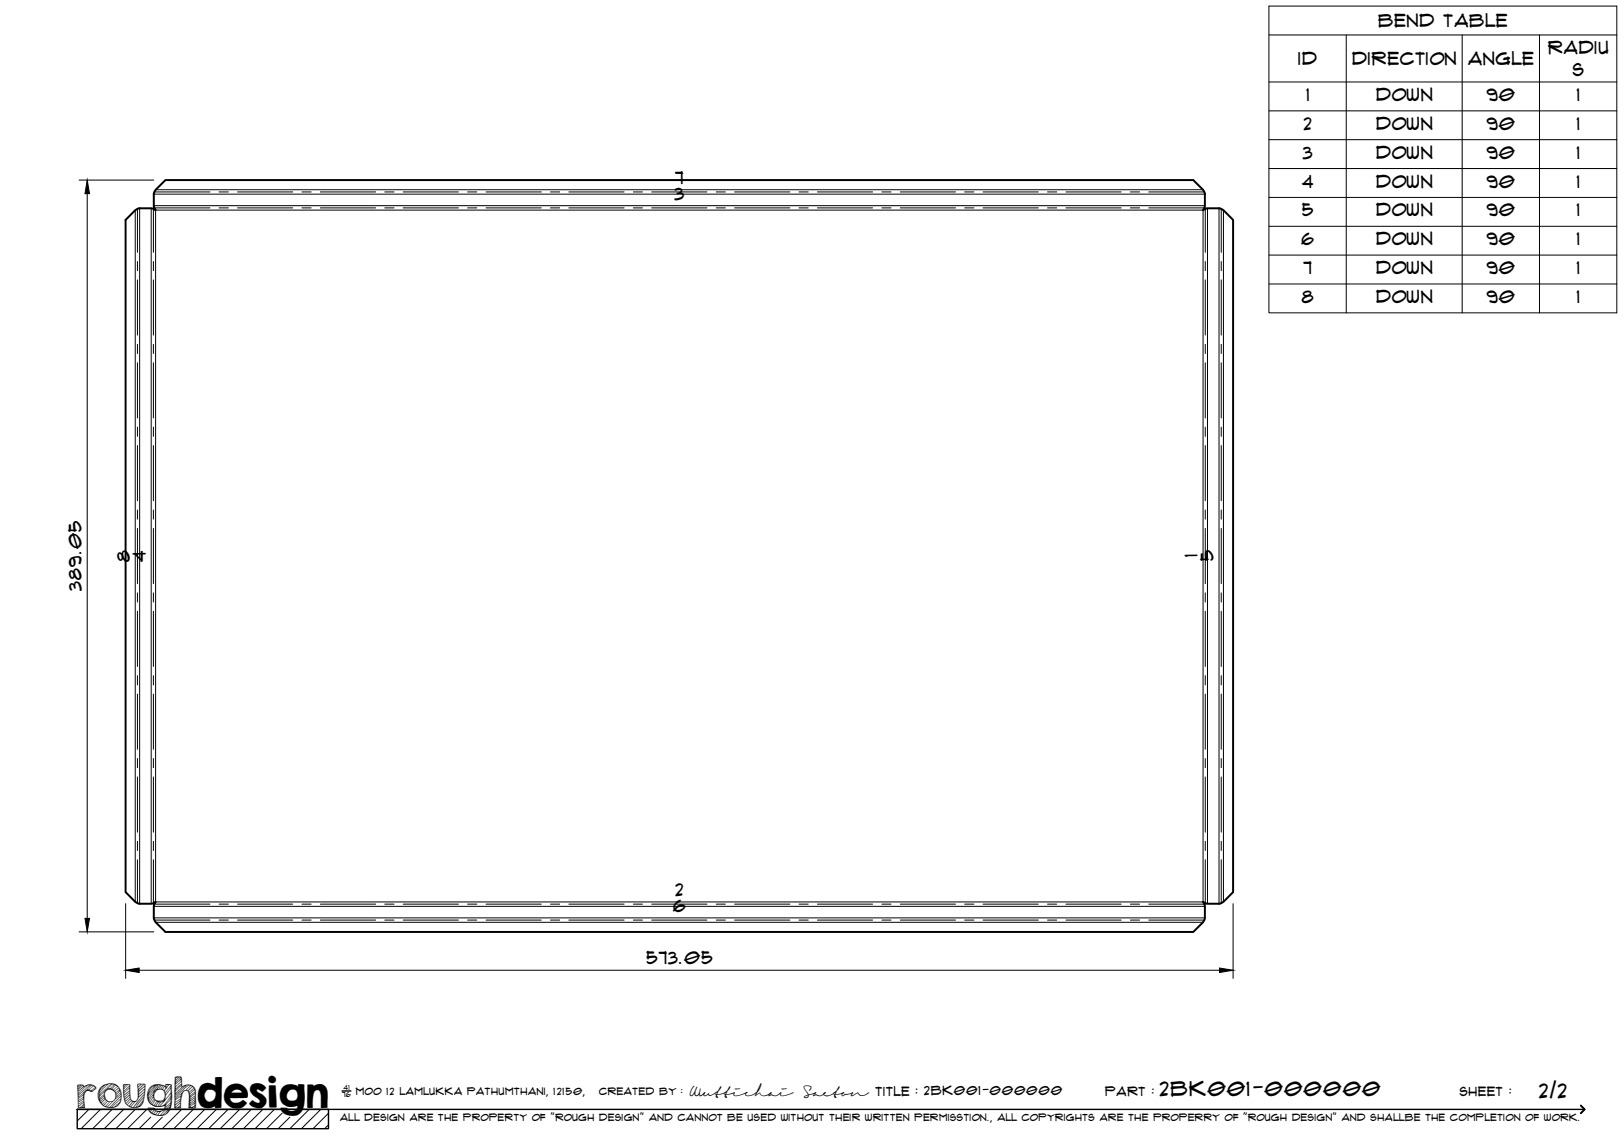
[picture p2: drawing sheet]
<svg xmlns="http://www.w3.org/2000/svg" width="420mm" height="297mm" viewBox="0 0 420 297" stroke-linecap="round" stroke-linejoin="round" font-family="sans-serif">
<!-- layer: Visible -->
<path d="M35 54.4l1-.5h3.3l1 .5-.5-1 .1-3.6 .4-.7 2.5-2.5h265.9l2.5 2.5 .5 .7v3.6l-.5 1 1.1-.5 3.5 .1 .7 .4 2.5 2.5v173.9l-2.5 2.5-.7 .5h-3.5l-1-.5 .4 1.1v3.5l-.5 .7-2.5 2.5h-265.9l-2.5-2.5-.4-.7-.1-3.5 .5-1-1 .4h-3.6l-.7-.5-2.5-2.5v-173.9z" fill="none" stroke="#000" stroke-width=".51"/>
<!-- layer: Bend Center -->
<g fill="none" stroke="#000" stroke-width=".26">
<path d="M35.6 54v11.3M39.7 54v11.3M39.9 53.8h14.4M39.9 49.7h14.4M56.7 53.8h2.4M56.7 49.7h2.4M61.4 53.8h14.3M61.4 49.7h14.3M78.1 53.8h2.4M78.1 49.7h2.4M82.9 53.8h14.3M82.9 49.7h14.3"/>
<path d="M99.5 53.8h2.4M99.5 49.7h2.4M104.3 53.8h14.3M104.3 49.7h14.3M121 53.8h2.4M121 49.7h2.4M125.8 53.8h14.2M125.8 49.7h14.2M142.4 53.8h2.4M142.4 49.7h2.4M147.2 53.8h14.3M147.2 49.7h14.3"/>
<path d="M163.9 53.8h2.3M163.9 49.7h2.3M168.6 53.8h14.3M168.6 49.7h14.3M185.3 53.8h2.4M185.3 49.7h2.4M190.1 53.8h14.2M190.1 49.7h14.2M206.7 53.8h2.4M206.7 49.7h2.4M211.5 53.8h14.3M211.5 49.7h14.3"/>
<path d="M228.2 53.8h2.3M228.2 49.7h2.3M232.9 53.8h14.3M232.9 49.7h14.3M249.6 53.8h2.4M249.6 49.7h2.4M254.3 53.8h14.3M254.3 49.7h14.3M271 53.8h2.4M271 49.7h2.4M275.8 53.8h14.3M275.8 49.7h14.3"/>
<path d="M292.4 53.8h2.4M292.4 49.7h2.4M297.2 53.8h14.4M297.2 49.7h14.4M311.8 54v11.3M316 54v11.3M35.6 67.7v2.3M35.6 72.4v14.3M39.7 67.7v2.3M39.7 72.4v14.3M311.8 67.7v2.3M311.8 72.4v14.3"/>
<path d="M316 67.7v2.3M316 72.4v14.3M35.6 89.1v2.4M35.6 93.9v14.2M39.7 89.1v2.4M39.7 93.9v14.2M311.8 89.1v2.4M311.8 93.9v14.2M316 89.1v2.4M316 93.9v14.2M35.6 110.5v2.4M35.6 115.3v14.3"/>
<path d="M39.7 110.5v2.4M39.7 115.3v14.3M311.8 110.5v2.4M311.8 115.3v14.3M316 110.5v2.4M316 115.3v14.3M35.6 132v2.3M35.6 136.7v14.3M39.7 132v2.3M39.7 136.7v14.3M311.8 132v2.3M311.8 136.7v14.3"/>
<path d="M316 132v2.3M316 136.7v14.3M35.6 153.4v2.4M35.6 158.2v14.3M39.7 153.4v2.4M39.7 158.2v14.3M311.8 153.4v2.4M311.8 158.2v14.3M316 153.4v2.4M316 158.2v14.3M35.6 174.8v2.4M35.6 179.6v14.3"/>
<path d="M39.7 174.8v2.4M39.7 179.6v14.3M311.8 174.8v2.4M311.8 179.6v14.3M316 174.8v2.4M316 179.6v14.3M35.6 196.3v2.3M39.7 196.3v2.3M311.8 196.3v2.3M316 196.3v2.3M35.6 201v14.3M35.6 217.7v2.4"/>
<path d="M39.7 201v14.3M39.7 217.7v2.4M311.8 201v14.3M311.8 217.7v2.4M316 201v14.3M316 217.7v2.4M35.6 222.4v11.3M39.7 222.4v11.3M39.9 233.9h14.4M39.9 238.1h14.4M56.7 233.9h2.4M56.7 238.1h2.4"/>
<path d="M61.4 233.9h14.3M61.4 238.1h14.3M78.1 233.9h2.4M78.1 238.1h2.4M82.9 233.9h14.3M82.9 238.1h14.3M99.5 233.9h2.4M99.5 238.1h2.4M104.3 233.9h14.3M104.3 238.1h14.3M121 233.9h2.4M121 238.1h2.4"/>
<path d="M125.8 233.9h14.2M125.8 238.1h14.2M142.4 233.9h2.4M142.4 238.1h2.4M147.2 233.9h14.3M147.2 238.1h14.3M163.9 233.9h2.3M163.9 238.1h2.3M168.6 233.9h14.3M168.6 238.1h14.3M185.3 233.9h2.4M185.3 238.1h2.4"/>
<path d="M190.1 233.9h14.2M190.1 238.1h14.2M206.7 233.9h2.4M206.7 238.1h2.4M211.5 233.9h14.3M211.5 238.1h14.3M228.2 233.9h2.3M228.2 238.1h2.3M232.9 233.9h14.3M232.9 238.1h14.3M249.6 233.9h2.4M249.6 238.1h2.4"/>
<path d="M254.3 233.9h14.3M254.3 238.1h14.3M271 233.9h2.4M271 238.1h2.4M275.8 233.9h14.3M275.8 238.1h14.3M292.4 233.9h2.4M292.4 238.1h2.4M297.2 233.9h14.4M297.2 238.1h14.4M311.8 222.4v11.3M316 222.4v11.3"/>
</g>
<!-- layer: Visible Narrow -->
<g fill="none" stroke="#000" stroke-width=".26">
<path d="M35 54.4v178.9M36.1 53.9v179.9M39.1 53.9v179.9M39.8 50.2h271.9M39.8 53.2h271.9M40.3 54.4v178.9M40.3 49.1h270.9M40.3 54.4h270.9M311.3 54.4v178.9l-271 .1M312.4 53.9v179.9M315.4 53.9v179.9M316.5 54.4v178.9"/>
<path d="M39.8 237.5h271.9M39.8 234.5h271.9M40.3 238.6h270.9"/>
</g>
<!-- layer: TitleBlock -->
<path d="M20 287h65v5h-65zM20 287h390M88.5 282.3h2.3" fill="none" stroke="#000" stroke-width=".36"/>
<path d="M409 286.1l1 .9-1 1" fill="none" stroke="#000" stroke-width=".51"/>
<g fill="none" stroke="#000" stroke-width=".26">
<path d="M23 287l-3 3.1M26 287l-5 5M29 287l-5 5M32 287l-5 5M35 287l-5 5M38 287l-5 5M39 289.1l-3 2.9M42 289.1l-3 2.9M47 287l-5 5M50 287l-5 5M53 287l-5 5M56 287l-5 5"/>
<path d="M59 287l-5 5M62 287l-5 5M65 287l-5 5M68 287l-5 5M71 287l-5 5M73 288l-4 4M75 289.1l-3 2.9M80 287l-5 5M83 287l-5 5M85 288l-4 4M85 291l-1 1"/>
</g>
<!-- layer: Bend Tables -->
<g fill="none" stroke="#000" stroke-width=".26">
<path d="M328.3 1.6h90v79.3h-90zM328.3 9h90M348.3 9v71.9M378.3 9v71.9M398.3 9v71.9M328.3 21.2h90M328.3 28.7h90M328.3 36.1h90M328.3 43.6h90M328.3 51.1h90M328.3 58.6h90M328.3 66h90"/>
<path d="M328.3 73.5h90"/>
</g>
<!-- layer: FD_Dimensions -->
<path d="M20.5 46.6h19.3M22.6 50.1v187.5M32.5 233.8v19.4M319 233.8v19.4M20.5 241.1h19.3M36 251h279.5" fill="none" stroke="#000" stroke-width=".26"/>
<path d="M22.6 46.6l.6 3.5h-1.2zM22 237.6h1.2l-.6 3.5zM32.5 251l3.5-.5v1.1zM315.5 250.5l3.5 .5-3.5 .6z" fill="#000" stroke="#000" stroke-width=".26"/>
<text font-size="9.7" x="19.9" y="286.8">roughdesign</text>
<g font-size="5.3">
<text x="300.1" y="283.6">2BK001-000000</text>
<text x="398.2" y="284">2/2</text>
</g>
<g font-size="4.6">
<text x="356.6" y="7">Bend Table</text>
<text x="335.9" y="16.9">ID</text>
<text x="349.8" y="16.8">Direction</text>
<text x="379.8" y="16.9">Angle</text>
<text x="400.5" y="13.9">Radiu</text>
<text x="406.9" y="19.8">s</text>
<text x="338" y="26.1">1</text>
<text x="356" y="26.1">Down</text>
<text x="384.6" y="26.1">90</text>
<text x="408" y="26.1">1</text>
<text x="337.3" y="33.6">2</text>
<text x="356" y="33.6">Down</text>
<text x="384.6" y="33.6">90</text>
<text x="408" y="33.6">1</text>
<text x="337.1" y="41">3</text>
<text x="356" y="41.1">Down</text>
<text x="384.6" y="41">90</text>
<text x="408" y="41">1</text>
<text x="174.7" y="47.7">7</text>
<text x="174.5" y="51.7">3</text>
<text x="336.9" y="48.5">4</text>
<text x="356" y="48.5">Down</text>
<text x="384.6" y="48.5">90</text>
<text x="408" y="48.5">1</text>
<text x="336.9" y="56">5</text>
<text x="356" y="56">Down</text>
<text x="384.6" y="56">90</text>
<text x="408" y="56">1</text>
<text x="336.7" y="63.4">6</text>
<text x="356" y="63.5">Down</text>
<text x="384.6" y="63.4">90</text>
<text x="408" y="63.4">1</text>
<text x="337.2" y="70.9">7</text>
<text x="356" y="70.9">Down</text>
<text x="384.6" y="70.9">90</text>
<text x="408" y="70.9">1</text>
<text x="336.8" y="78.4">8</text>
<text x="356" y="78.4">Down</text>
<text x="384.6" y="78.4">90</text>
<text x="408" y="78.4">1</text>
<text x="33.5" y="145.4" transform="rotate(-90 33.5 145.4)">8</text>
<text x="37.7" y="145.3" transform="rotate(-90 37.7 145.3)">4</text>
<text x="309.8" y="144.2" transform="rotate(-90 309.8 144.2)">1</text>
<text x="313.9" y="145.3" transform="rotate(-90 313.9 145.3)">5</text>
<text x="21.1" y="152.9" transform="rotate(-90 21.1 152.9)">389.05</text>
<text x="174.8" y="231.9">2</text>
<text x="174.2" y="236">6</text>
<text x="167.2" y="249.5">573.05</text>
</g>
<g font-size="3.4">
<text x="178.3" y="283.5">Wuttichai</text>
<text x="208.1" y="283.5">Saeton title : 2BK001-000000</text>
</g>
<g font-size="3.3">
<text x="286" y="283.5">Part :</text>
<text x="377.7" y="283.5">sheet :</text>
</g>
<g font-size="2.7">
<text x="92.1" y="283.3">moo 12 Lamlukka pathumthani, 12150,</text>
<text x="155" y="283.3">created by :</text>
</g>
<text font-size="2.6" x="88" y="290.1">all design are the property of &quot;rough design&quot; and cannot be used without their written permisstion., all copyrights are the properry of &quot;rough design&quot; and shallbe the completion of work.</text>
<g font-size="1.9">
<text x="88.5" y="283.9">76</text>
<text x="88.9" y="282.1">41</text>
</g>
</svg>
